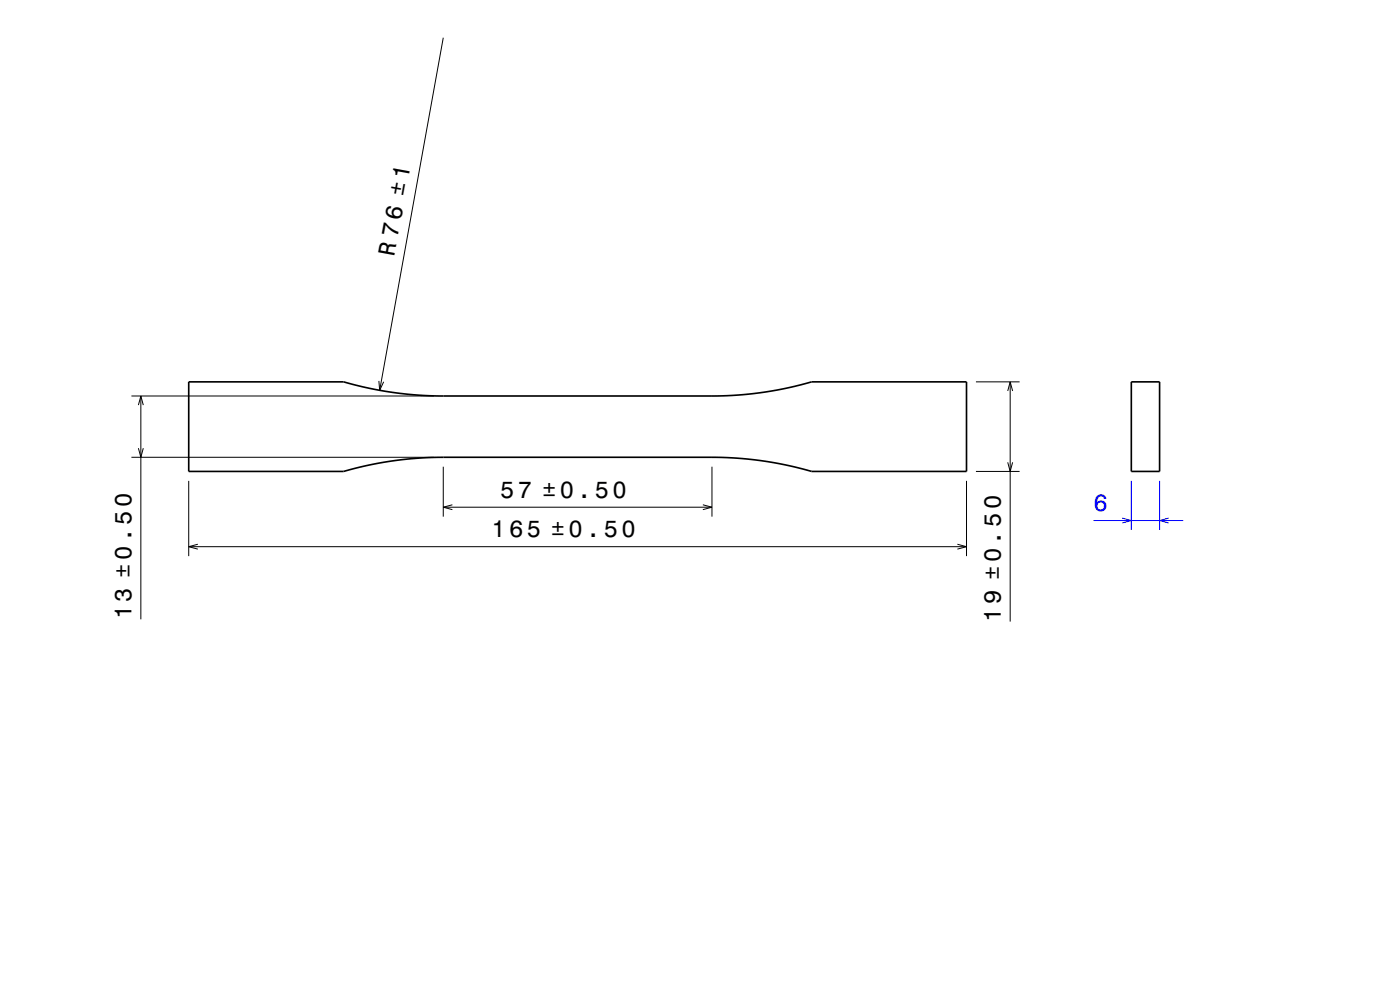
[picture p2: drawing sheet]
<svg xmlns="http://www.w3.org/2000/svg" width="297mm" height="210mm" viewBox="0 0 297 210" stroke-linecap="round" stroke-linejoin="round" font-family="sans-serif">
<path d="M232 110.4h19M238.1 109.9l1.9 .5-1.9 .5M240 102v10.4M246 102v10.4M247.9 109.9l-1.9 .5 1.9 .5" fill="none" stroke="#00f" stroke-width=".21"/>
<g fill="none" stroke="#000" stroke-width=".21">
<path d="M94 8l-13.5 74.8M27.9 97h64.1M27.9 84h64.1M29.4 85.9l.5-1.9 .5 1.9M29.4 95.1l.5 1.9 .5-1.9M29.9 84v47.4M80.4 80.8l.1 2 .9-1.8M94 99v10.6M151 99v10.6M207 81h9.3M213.8 82.9l.5-1.9 .5 1.9M213.8 98.1l.5 1.9 .5-1.9"/>
<path d="M214.3 81v50.9M40 102v16M40 116h165M42 115.4l-2 .6 2 .5M94 107.6h57M96 107.1l-2 .5 2 .5M149.1 107.1l1.9 .5-1.9 .5M203.1 115.4l1.9 .6-1.9 .5M205 102v16M207 100h9.3"/>
</g>
<path d="M40 81h32.9l4.6 1.2 5.4 1 4.7 .5 5.8 .3h59.4l5-.3 4.9-.6 4.7-.9 4.8-1.2h32.8v19h-32.8l-4.6-1.2-5.2-.9-4.9-.6-5.8-.3h-59.4l-5 .3-5 .6-4.6 .9-4.8 1.2h-32.9zM240 81h6v19h-6z" fill="none" stroke="#000" stroke-width=".35"/>
<path d="M0 0h297v210h-297" fill="none" stroke="#fff" stroke-width=".21"/>
<g font-size="5">
<text x="83.6" y="54.5" transform="rotate(-80 83.6 54.5)">R 76 ±1</text>
<text x="106.1" y="105.6">57 ±0.50</text>
<text x="104.3" y="114">165 ±0.50</text>
<text x="27.9" y="131.4" transform="rotate(-90 27.9 131.4)">13 ±0.50</text>
<text x="212.3" y="131.9" transform="rotate(-90 212.3 131.9)">19 ±0.50</text>
</g>
<text font-size="5" fill="#00f" x="232" y="108.4">6</text>
</svg>
